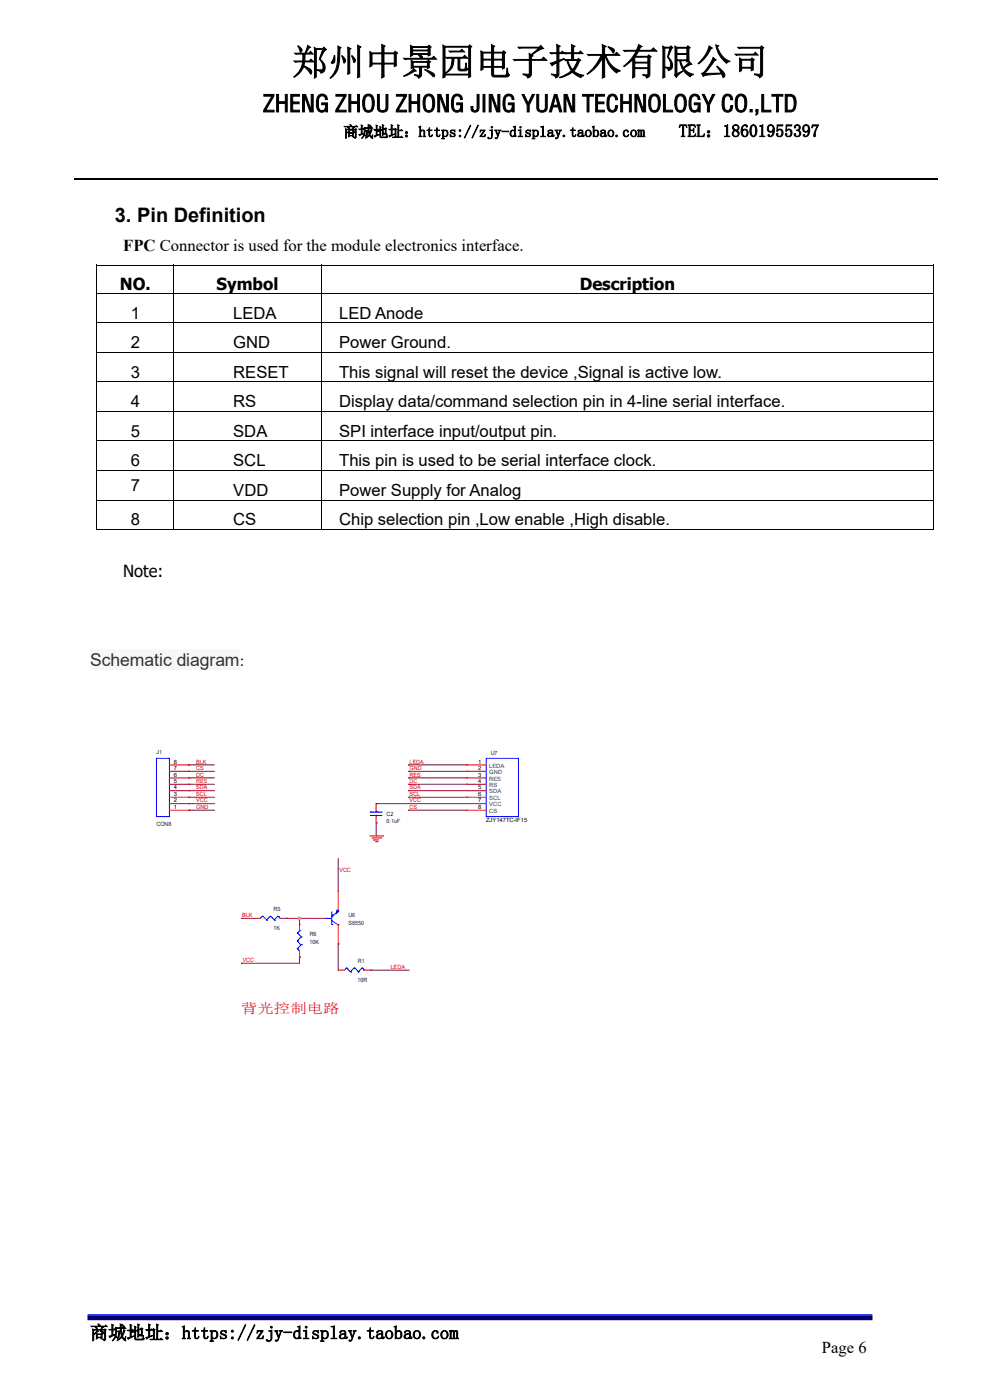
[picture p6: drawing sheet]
<svg xmlns="http://www.w3.org/2000/svg" width="210mm" height="297mm" viewBox="0 0 210 297" stroke-linecap="round" stroke-linejoin="round" font-family="sans-serif">
<path d="M18.5 279.4h166.6" fill="none" stroke="#00006b" stroke-width=".8" stroke-linecap="butt"/>
<path d="M18.5 280h166.6" fill="none" stroke="#005" stroke-width=".25"/>
<path d="M18.5 278.9h166.6" fill="none" stroke="#00f" stroke-width=".25"/>
<path d="M15.7 37.9h183.2" fill="none" stroke="#000" stroke-width=".25"/>
<path d="M19.1 137.8h31.7v4.3h-31.7z" fill="#f7f8fa"/>
<g fill="#000">
<path d="M20.5 56.2h.2v.4h-.2zM36.8 56.2h.2v.4h-.2zM68 56.2h.2v.4h-.2zM198 56.2h.2v.4h-.2zM198 56.2h.2v.1h-.2zM20.5 62.2h.2v.2h-.2zM20.5 68.4h.2v.3h-.2zM20.5 74.7h.2v.3h-.2zM36.8 62.2h.2v.2h-.2zM36.8 68.4h.2v.3h-.2zM36.8 74.7h.2v.3h-.2zM68 62.2h.2v.2h-.2z"/>
<path d="M68 68.4h.2v.3h-.2zM68 74.7h.2v.3h-.2zM198 62.2h.2v.2h-.2zM198 68.4h.2v.3h-.2zM198 74.7h.2v.3h-.2zM20.5 80.9h.2v.3h-.2zM20.5 87.2h.2v.3h-.2zM20.5 93.5h.2v.2h-.2zM36.8 80.9h.2v.3h-.2zM36.8 87.2h.2v.3h-.2zM36.8 93.5h.2v.2h-.2zM68 80.9h.2v.3h-.2z"/>
<path d="M68 87.2h.2v.3h-.2zM68 93.5h.2v.2h-.2zM198 80.9h.2v.3h-.2zM198 87.2h.2v.3h-.2zM198 93.5h.2v.2h-.2zM20.5 99.7h.2v.3h-.2zM20.5 106h.2v.3h-.2zM36.8 99.7h.2v.3h-.2zM36.8 106h.2v.3h-.2zM68 99.7h.2v.3h-.2zM68 106h.2v.3h-.2zM198 99.7h.2v.3h-.2z"/>
<path d="M198 106h.2v.3h-.2zM198 112.3h.2v.1h-.2z"/>
</g>
<g fill="none" stroke="#000" stroke-width=".21">
<path d="M20.5 56.3h16.3M20.6 56.6v5.6M36.9 56.6v5.6M37 56.3h31M68.1 56.6v5.6M68.2 56.3h129.8M198.1 56.6v5.6M20.6 62.4v6M20.6 68.7v6M20.6 75v5.9M20.7 62.2h16.1M20.7 68.5h16.1"/>
<path d="M20.7 74.8h16.1M36.9 62.4v6M36.9 68.7v6M36.9 75v5.9M37 62.2h31M37 68.5h31M37 74.8h31M68.1 62.4v6M68.1 68.7v6M68.1 75v5.9M68.2 62.2h129.8M68.2 68.5h129.8"/>
<path d="M68.2 74.8h129.8M198.1 62.4v6M198.1 68.7v6M198.1 75v5.9M20.6 81.2v6M20.6 87.5v6M20.6 93.7v6M20.7 81h16.1M20.7 87.3h16.1M20.7 93.5h16.1M20.7 99.8h16.1M36.9 81.2v6"/>
<path d="M36.9 87.5v6M36.9 93.7v6M37 81h31M37 87.3h31M37 93.5h31M37 99.8h31M68.1 81.2v6M68.1 87.5v6M68.1 93.7v6M68.2 81h129.8M68.2 87.3h129.8M68.2 93.5h129.8"/>
<path d="M68.2 99.8h129.8M198.1 81.2v6M198.1 87.5v6M198.1 93.7v6M20.5 112.3h16.3M20.6 100v6M20.6 106.3v6.1M20.7 106.1h16.1M36.9 100v6M36.9 106.3v6.1M37 106.1h31M37 112.3h31"/>
<path d="M68.1 100v6M68.1 106.3v6.1M68.2 106.1h129.8M68.2 112.3h129.8M198.1 100v6M198.1 106.3v6.1"/>
</g>
<g fill="none" stroke="#f00" stroke-width=".21">
<path d="M35.9 171.9h4.1M35.9 170.5h4.1M35.9 169.1h4.1M35.9 167.7h4.1M35.9 166.4h4.1M35.9 165h4.1M35.9 163.6h4.1M35.9 162.3h4.1M40 171.9h.1M40 170.5h.1M40 169.1h.1M40 167.7h.1"/>
<path d="M40 166.4h.1M40 165h.1M40 163.6h.1M40 162.3h.1M78.4 177.3h2.8M78.9 177.8h1.9M79.2 178.2h.1M79.2 178.2h1.1M79.7 178.6h.3M79.8 174.6h.1M79.8 170.5h.1M79.8 170.5v1.4"/>
<path d="M79.8 173.2v1.4M80 178.6h.1M80.8 177.8h.1M81.2 177.3h.1M99 162.3h.1M99 163.6h.1M99 165h.1M99 166.4h.1M99 167.7h.1M99 169.1h.1M99 170.5h.1M99 171.9h.1"/>
<path d="M99 171.9h4.1M99 170.5h4.1M99 169.1h4.1M99 167.7h4.1M99 166.4h4.1M99 165h4.1M99 163.6h4.1M99 162.3h4.1M53.9 194.8h.1M53.9 194.8h1.4M59.4 194.8h1.4M60.7 194.8h.1"/>
<path d="M63.5 196.1h.1M63.5 196.1v1.4M64.9 194.8h.1M64.9 194.8h4.1M71.7 189v4.1M71.7 196.1v4.2M63.5 203h.1M63.5 201.7v1.3M71.7 205.8h.1M71.7 200.3h.1M71.7 205.8h1.4M77.2 205.8h1.4"/>
<path d="M78.6 205.8h.1"/>
</g>
<g fill="none" stroke="#00f" stroke-width=".21">
<path d="M33.2 160.9h2.7v12.3h-2.7zM78.6 172.3h.1M78.6 173h.1M78.6 172.3h2.5M78.6 173h2.5M79.8 173h.1M79.8 172.3h.1M79.8 171.9v.4M79.8 173v.2M103.1 160.9h6.9v12.3h-6.9zM55.7 194.3l-.5 .5M55.7 194.4h.1"/>
<path d="M55.8 194.4l.8 .8 .8-.8 .8 .8M56.5 195.2h.1M57.3 194.4h.1M58.2 195.2h.1M59 194.4h.1M59.4 194.8l-.4-.4-.8 .8M59.4 194.8h.1M63.1 199.7l.8 .8M63.1 197.9l.8 .8-.8 .8M63.1 199.6h.1M63.1 198h.1M63.5 197.5l-.4 .4"/>
<path d="M63.5 197.5h.1M63.9 198.8h.1M69 194.8h.1M69 194.8h1.3M70.3 195.3l1.4 .9M70.4 196.1h.1M70.4 194.4h.1M70.4 193.4v2.7M71.7 193.4l-1.4 1M71.7 196.1h.1M63.1 201.3h.1M63.9 200.4l-.8 .8 .4 .5"/>
<path d="M63.9 200.4h.1M73.5 205.3l.8 .9 .9-.9M73.5 205.3l-.4 .5M73.6 205.4h.1M74.4 206.2h.1M75.2 205.4h.1M75.2 205.3l.8 .9 .8-.9 .4 .5M76 206.2h.1M76.8 205.4h.1M77.2 205.8h.1"/>
</g>
<path d="M71.5 193l.4 .3-.6 .5z" fill="#00f" stroke="#00f" stroke-width=".21"/>
<g fill="none" stroke="#800040" stroke-width=".21">
<path d="M40 163.6h.1M40 165h.1M40 166.4h.1M40 167.7h.1M40 169.1h.1M40 170.5h.1M40 171.9h.1M40 162.3h.1M40 163.6h5.5M40 165h5.5M40 166.4h5.5M40 167.7h5.5"/>
<path d="M40 169.1h5.5M40 170.5h5.5M40 171.9h5.5M40 162.3h5.5M79.8 174.6h.1M79.8 170.5h.1M79.8 170.5h19.2M79.8 174.6v2.7M86.7 162.3h.1M86.7 163.6h.1M86.7 165h.1M86.7 166.4h.1"/>
<path d="M86.7 167.7h.1M86.7 169.1h.1M86.7 171.9h.1M86.7 163.6h12.3M86.7 165h12.3M86.7 166.4h12.3M86.7 167.7h12.3M86.7 169.1h12.3M86.7 171.9h12.3M86.7 162.3h12.3M51.2 194.8h.1M51.2 194.8h2.7"/>
<path d="M60.7 194.8h.1M60.7 194.8h4.2M63.5 194.8h.1M63.5 194.8v1.3M71.7 182.1v6.9M51.2 204.4h.1M63.5 203h.1M63.5 203v1.4h-12.3M71.7 200.3h.1M71.7 200.3v5.5M78.6 205.8h.1M78.6 205.8h8.2"/>
</g>
<circle cx="63.5" cy="194.8" r=".25" fill="#f0f" stroke="#f0f" stroke-width=".21"/>
<text font-size="7.7" x="61.9" y="15.8">郑州中景园电子技术有限公司</text>
<text font-size="5" x="55.8" y="23.7">ZHENG ZHOU ZHONG JING YUAN TECHNOLOGY CO.,LTD</text>
<text font-size="4.2" x="24.3" y="47">3. Pin Definition</text>
<text font-size="3.9" x="19.1" y="284.1">商城地址：https://zjy-display.taobao.com</text>
<text font-size="3.7" x="144" y="29">TEL：18601955397</text>
<text font-size="3.7" fill="#333" x="19.1" y="141.3">Schematic diagram</text>
<g font-size="3.5">
<text x="26.1" y="53.3">FPC Connector is used for the module electronics interface.</text>
<text x="25.4" y="61.4">NO.</text>
<text x="46" y="61.4">Symbol</text>
<text x="123" y="61.4">Description</text>
<text x="27.7" y="67.6">1</text>
<text x="49.5" y="67.6">LEDA</text>
<text x="71.9" y="67.6">LED Anode</text>
<text x="27.7" y="73.9">2</text>
<text x="49.5" y="73.9">GND</text>
<text x="71.9" y="73.9">Power Ground.</text>
<text x="27.7" y="80.2">3</text>
<text x="49.5" y="80.2">RESET</text>
<text x="71.9" y="80.2">This signal will reset the device ,Signal is active low.</text>
<text x="27.7" y="86.4">4</text>
<text x="49.5" y="86.4">RS</text>
<text x="71.9" y="86.4">Display data/command selection pin in 4-line serial interface.</text>
<text x="27.7" y="92.7">5</text>
<text x="49.5" y="92.7">SDA</text>
<text x="71.9" y="92.7">SPI interface input/output pin.</text>
<text x="27.7" y="98.9">6</text>
<text x="49.5" y="98.9">SCL</text>
<text x="71.9" y="98.9">This pin is used to be serial interface clock.</text>
<text x="27.7" y="104.2">7</text>
<text x="49.5" y="105.2">VDD</text>
<text x="71.9" y="105.2">Power Supply for Analog</text>
<text x="27.7" y="111.5">8</text>
<text x="49.5" y="111.5">CS</text>
<text x="71.9" y="111.5">Chip selection pin ,Low enable ,High disable.</text>
<text x="26.1" y="122.3">Note:</text>
<text x="50.8" y="141.3">:</text>
<text x="174.3" y="287.1">Page 6</text>
</g>
<text font-size="3.2" x="72.9" y="29">商城地址：https://zjy-display.taobao.com</text>
<text font-size="2.9" fill="#f00" x="51.2" y="214.9">背光控制电路</text>
<g font-size="1.2" fill="#000080">
<text x="33.2" y="160">J1</text>
<text x="104.1" y="160.1">U7</text>
<text x="82" y="173">C2</text>
<text x="33.2" y="175.2">CON8</text>
<text x="82" y="174.6">0.1uF</text>
<text x="58" y="197.3">1K</text>
<text x="58" y="193.2">R5</text>
<text x="73.9" y="194.5">U6</text>
<text x="73.9" y="196.3">S8550</text>
<text x="65.7" y="200.4">10K</text>
<text x="65.7" y="198.6">R6</text>
<text x="75.9" y="208.3">10R</text>
<text x="75.9" y="204.2">R1</text>
</g>
<g font-size="1.2">
<text x="36.9" y="162">8</text>
<text x="101.5" y="162">1</text>
<text x="36.9" y="167.4">4</text>
<text x="36.9" y="166.1">5</text>
<text x="36.9" y="164.7">6</text>
<text x="36.9" y="163.3">7</text>
<text x="101.5" y="163.3">2</text>
<text x="101.5" y="164.7">3</text>
<text x="101.5" y="166.1">4</text>
<text x="101.5" y="167.4">5</text>
<text x="36.9" y="171.6">1</text>
<text x="36.9" y="170.2">2</text>
<text x="36.9" y="168.8">3</text>
<text x="101.5" y="168.8">6</text>
<text x="101.5" y="170.2">7</text>
<text x="101.5" y="171.6">8</text>
<text x="103.1" y="174.4">ZJY147TC-IF15</text>
</g>
<g font-size="1.2" fill="#f00">
<text x="41.6" y="163.4">CS</text>
<text x="41.6" y="164.8">DC</text>
<text x="41.6" y="166.1">RES</text>
<text x="41.6" y="167.5">SDA</text>
<text x="41.6" y="162">BLK</text>
<text x="86.9" y="162">LEDA</text>
<text x="86.9" y="163.4">GND</text>
<text x="86.9" y="164.8">RES</text>
<text x="86.9" y="166.1">DC</text>
<text x="86.9" y="167.5">SDA</text>
<text x="41.6" y="168.9">SCL</text>
<text x="41.6" y="170.2">VCC</text>
<text x="41.6" y="171.6">GND</text>
<text x="86.9" y="168.9">SCL</text>
<text x="86.9" y="170.2">VCC</text>
<text x="86.9" y="171.6">CS</text>
<text x="72" y="185">VCC</text>
<text x="51.4" y="194.6">BLK</text>
<text x="51.5" y="204.1">VCC</text>
<text x="82.9" y="205.5">LEDA</text>
</g>
<g font-size="1.2" fill="#004080">
<text x="103.8" y="162.9">LEDA</text>
<text x="103.8" y="164.2">GND</text>
<text x="103.8" y="165.6">RES</text>
<text x="103.8" y="167">RS</text>
<text x="103.8" y="168.3">SDA</text>
<text x="103.8" y="169.7">SCL</text>
<text x="103.8" y="171.1">VCC</text>
<text x="103.8" y="172.5">CS</text>
</g>
</svg>
